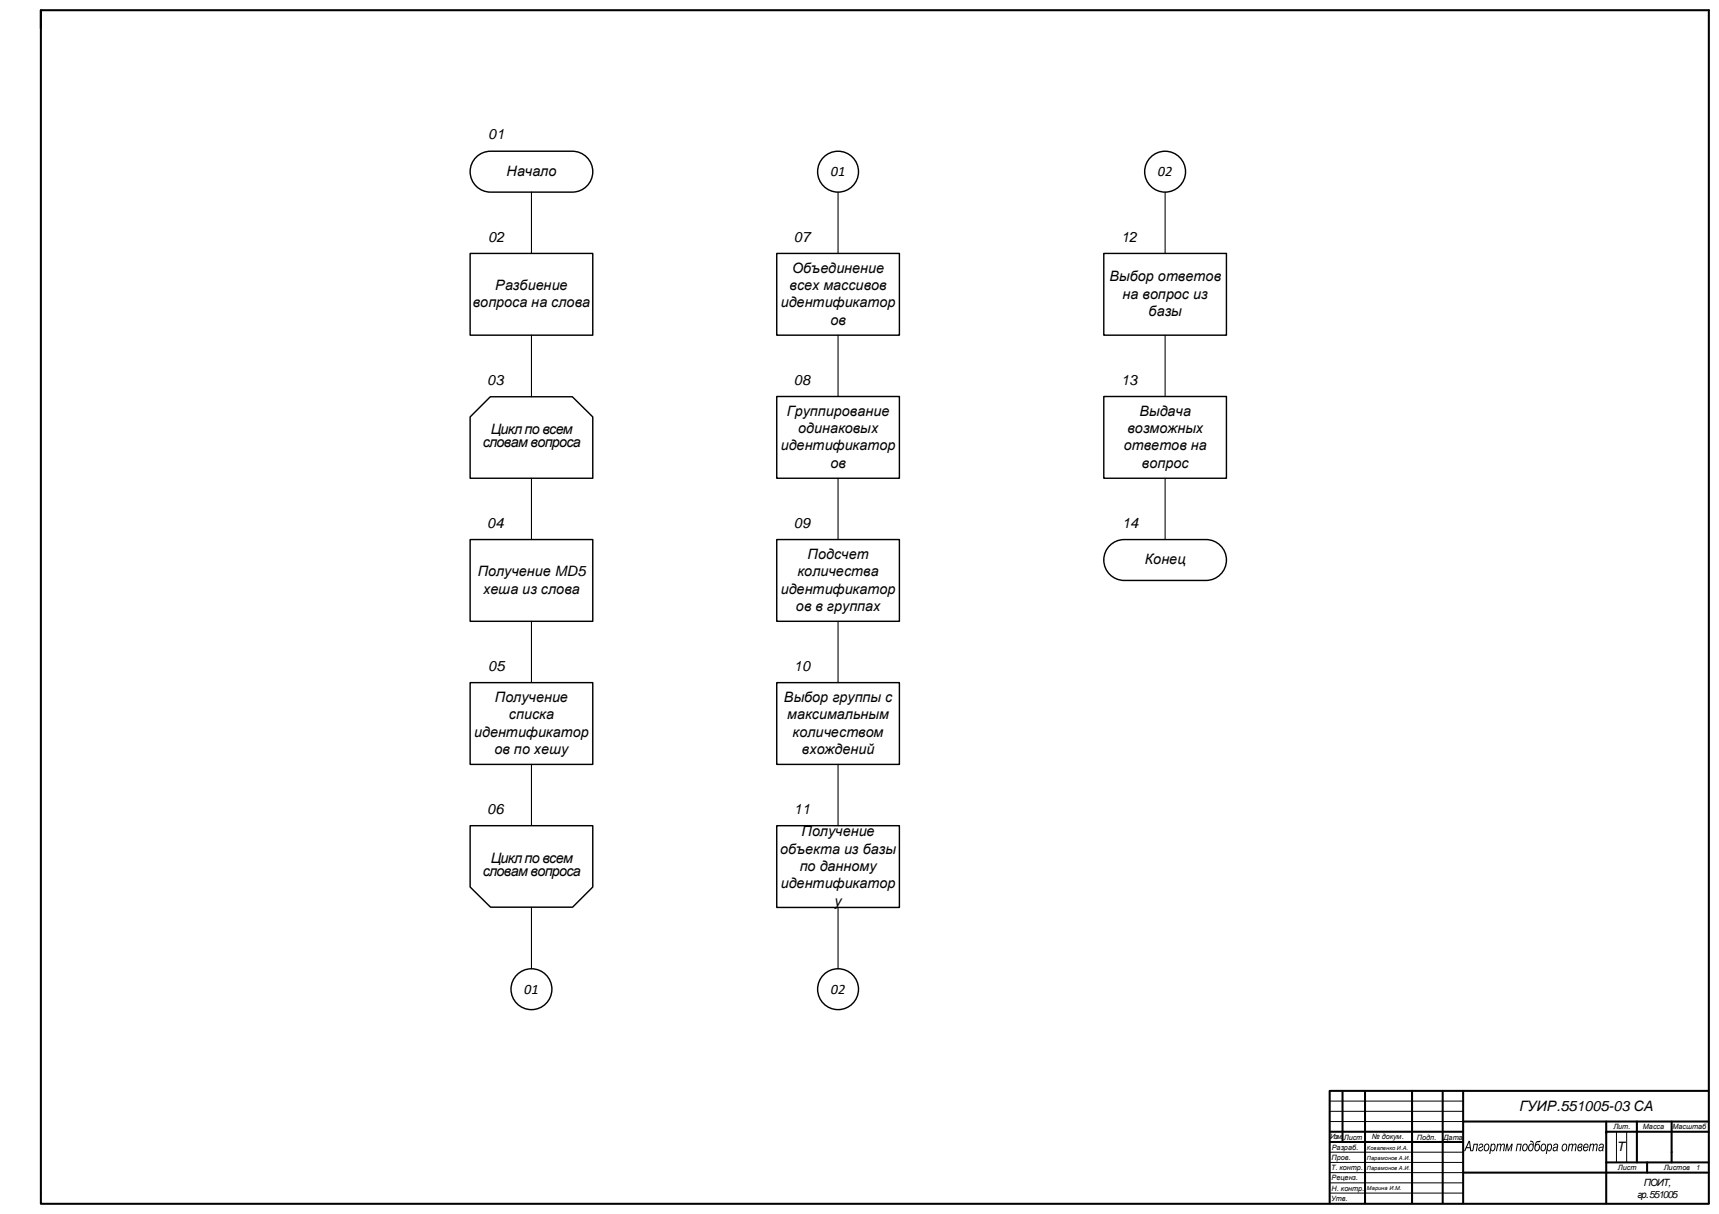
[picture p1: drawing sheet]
<svg xmlns="http://www.w3.org/2000/svg" width="841mm" height="594mm" viewBox="0 0 841 594" stroke-linecap="round" stroke-linejoin="round" font-family="sans-serif">
<path d="M719 558l1 5h-1v-1h-2v1h-1zM719 559l-1 2h1zM721 560h2l-1 3 1-3h-2v3h-1zM724 560a1.2 1.2 0 0 1 2 1 1.2 1.2 0 0 1-2 1 .7 .7 0 0 0 0 1 .7 .7 0 0 0 1-1 1 1 0 0 1 0 1 1 1 0 0 1-2 0 1.7 1.7 0 0 1 2-2v-1h-2zM727 560a1.8 1.8 0 0 1 2 1 1.8 1.8 0 0 1-2 2 1.9 1.9 0 0 1-1-1 1.9 1.9 0 0 1 1-2zM727 560a1.2 1.2 0 0 0-1 2 1.2 1.2 0 0 0 2 0 1.2 1.2 0 0 0 0-1 1.2 1.2 0 0 0-1-1zM729 560h1a1.2 1.2 0 0 1 2 0 1.2 1.2 0 0 1 0 2l-1 1h-2v2zM730 560a1.2 1.2 0 0 0-1 2 1.2 1.2 0 0 0 2 0v-2zM732 560h1h1h1h1v3h-1v-3v1l-1 2v-3l-1 1-1 2zM737 560h1v3l1-3h1l-1 3v-3l-1 3-1-3v3h-1zM742 560h2v3h-1l1-3h-1l-1 3zM745 560a1.8 1.8 0 0 1 3 1 1.8 1.8 0 0 1-2 2 1.9 1.9 0 0 1-2-1 1.9 1.9 0 0 1 1-2zM746 560a1.2 1.2 0 0 0-1 2 1.2 1.2 0 0 0 2 0 1.2 1.2 0 0 0 0-1 1.2 1.2 0 0 0-1-1zM749 558a2.8 2.8 0 0 1 2 3 2.8 2.8 0 0 1-2 2 1.7 1.7 0 0 1-1-2 1.7 1.7 0 0 1 2-1v-1h-1zM749 560l-1 1a1.1 1.1 0 0 0 0 1 1.1 1.1 0 0 0 2 1 1.1 1.1 0 0 0 0-2l-1-1zM752 559l2-1-1 1h-1v1a1.6 1.6 0 0 1 1 2 1.6 1.6 0 0 1-2 1v-2zM752 560l-1 1a1.1 1.1 0 0 0 0 1 1.1 1.1 0 0 0 2 1 1.1 1.1 0 0 0 0-2l-1-1zM754 560a1.8 1.8 0 0 1 3 1 1.8 1.8 0 0 1-2 2 1.9 1.9 0 0 1-2-1 1.9 1.9 0 0 1 1-2zM755 560a1.2 1.2 0 0 0-1 2 1.2 1.2 0 0 0 2 0 1.2 1.2 0 0 0 0-1 1.2 1.2 0 0 0-1-1zM757 560a1.2 1.2 0 0 1 2 0 1.2 1.2 0 0 1 0 2l-1 1h-1v2h-1zM758 560a1.2 1.2 0 0 0-1 2 1.2 1.2 0 0 0 1 0l1-2zM760 560h2v3h-1a1.1 1.1 0 0 1-1 0 1.1 1.1 0 0 1 0-2 1.1 1.1 0 0 1 1 0h1l-1-1-1 1zM760 562a.7 .7 0 0 0 1 1 .7 .7 0 0 0 1 0 .7 .7 0 0 0-1-1zM765 560a1.8 1.8 0 0 1 2 1 1.8 1.8 0 0 1-2 2 1.9 1.9 0 0 1-1-1 1.9 1.9 0 0 1 1-2zM765 560a1.2 1.2 0 0 0-1 2 1.2 1.2 0 0 0 2 0 1.2 1.2 0 0 0 0-1 1.2 1.2 0 0 0-1-1zM768 560h1h1h1v3h-1v-3v1l-1 2v-3l-1 1-1 2zM772 560h2v1a1.2 1.2 0 0 1 0 2 1.2 1.2 0 0 1-2 0 1.2 1.2 0 0 1 0-1zM772 561a1 1 0 0 0 2 0 1 1 0 0 0-2 0zM772 562a1 1 0 0 0 2 0 1 1 0 0 0-2 0zM775 560h1l1 1v1h-2v1l2-1a1.5 1.5 0 0 1-2 1 1.5 1.5 0 0 1 0-2zM775 560v1h2l-1-1zM778 560h1h1h1v3v-3l-1 1-1 2v-3l-1 1v2h-1zM783 560h1h1l-1 3a1.1 1.1 0 0 1-2 0 1.1 1.1 0 0 1 0-2 1.1 1.1 0 0 1 2 0v-1l-2 1zM783 562a.7 .7 0 0 0 0 1 .7 .7 0 0 0 1 0 .7 .7 0 0 0 0-1z" fill="#000"/>
<g fill="none" stroke="#000" stroke-width="1">
<path d="M20 14v-9h816v584M20 5v579M651 534v55M651 534h185M657 534v25M668 534v55M691 534v55M706 534v55M716 534v55M651 554h65M651 559h65M716 549h120"/>
<path d="M786 549v40M786 554h50M801 549v20M818 549v20M716 574h120M786 569h50M806 569v5M20 584v5h816"/>
</g>
<path d="M651 539h65M651 544h65M651 549h65M791 554v15M796 554v15M651 564h65M651 569h65M651 574h65M651 579h65M651 584h65" fill="none" stroke="#000" stroke-width=".49"/>
<path d="M543 267l2-2 4-1h41a10 10 0 0 1 10 10 10 10 0 0 1-10 10h-40a10 10 0 0 1-9-6 10 10 0 0 1 2-11z" fill-rule="evenodd" fill="#fff"/>
<path d="M543 267l2-2 4-1h41a10 10 0 0 1 10 10 10 10 0 0 1-10 10h-40a10 10 0 0 1-9-6 10 10 0 0 1 2-11z" fill="none" stroke="#000" stroke-width=".7"/>
<path d="M233 77l3-2 4-1h40a10 10 0 0 1 10 10 10 10 0 0 1-10 10h-40a10 10 0 0 1-9-6 10 10 0 0 1 2-11z" fill-rule="evenodd" fill="#fff"/>
<path d="M233 77l3-2 4-1h40a10 10 0 0 1 10 10 10 10 0 0 1-10 10h-40a10 10 0 0 1-9-6 10 10 0 0 1 2-11z" fill="none" stroke="#000" stroke-width=".7"/>
<path d="M230 124h60v40h-60z" fill-rule="evenodd" fill="#fff"/>
<path d="M230 124h60v40h-60z" fill="none" stroke="#000" stroke-width=".7"/>
<path d="M230 204l10-10h40l10 10v30h-60z" fill-rule="evenodd" fill="#fff"/>
<path d="M230 204l10-10h40l10 10v30h-60z" fill="none" stroke="#000" stroke-width=".7"/>
<path d="M230 264h60v40h-60z" fill-rule="evenodd" fill="#fff"/>
<path d="M230 264h60v40h-60z" fill="none" stroke="#000" stroke-width=".7"/>
<path d="M230 334h60v40h-60z" fill-rule="evenodd" fill="#fff"/>
<path d="M230 334h60v40h-60z" fill="none" stroke="#000" stroke-width=".7"/>
<path d="M230 404h60v30l-10 10h-40l-10-10z" fill-rule="evenodd" fill="#fff"/>
<path d="M230 404h60v30l-10 10h-40l-10-10z" fill="none" stroke="#000" stroke-width=".7"/>
<circle cx="260" cy="484" r="10" fill="#fff"/>
<circle cx="260" cy="484" r="10" fill="none" stroke="#000" stroke-width=".7"/>
<circle cx="410" cy="84" r="10" fill="#fff"/>
<circle cx="410" cy="84" r="10" fill="none" stroke="#000" stroke-width=".7"/>
<path d="M380 124h60v40h-60z" fill-rule="evenodd" fill="#fff"/>
<path d="M380 124h60v40h-60z" fill="none" stroke="#000" stroke-width=".7"/>
<path d="M380 194h60v40h-60z" fill-rule="evenodd" fill="#fff"/>
<path d="M380 194h60v40h-60z" fill="none" stroke="#000" stroke-width=".7"/>
<path d="M380 264h60v40h-60z" fill-rule="evenodd" fill="#fff"/>
<path d="M380 264h60v40h-60z" fill="none" stroke="#000" stroke-width=".7"/>
<path d="M380 334h60v40h-60z" fill-rule="evenodd" fill="#fff"/>
<path d="M380 334h60v40h-60z" fill="none" stroke="#000" stroke-width=".7"/>
<path d="M380 404h60v40h-60z" fill-rule="evenodd" fill="#fff"/>
<path d="M380 404h60v40h-60z" fill="none" stroke="#000" stroke-width=".7"/>
<circle cx="410" cy="484" r="10" fill="#fff"/>
<circle cx="410" cy="484" r="10" fill="none" stroke="#000" stroke-width=".7"/>
<circle cx="570" cy="84" r="10" fill="#fff"/>
<circle cx="570" cy="84" r="10" fill="none" stroke="#000" stroke-width=".7"/>
<path d="M540 124h60v40h-60z" fill-rule="evenodd" fill="#fff"/>
<path d="M540 124h60v40h-60z" fill="none" stroke="#000" stroke-width=".7"/>
<path d="M540 194h60v40h-60z" fill-rule="evenodd" fill="#fff"/>
<path d="M540 194h60v40h-60z" fill="none" stroke="#000" stroke-width=".7"/>
<g fill="none" stroke="#000" stroke-width=".53">
<path d="M260 94v30M410 94v30M570 94v30M260 164v30M410 164v30M570 164v30M260 234v30M410 234v30M570 234v30M260 304v30M410 304v30M260 374v30"/>
<path d="M410 374v30M260 444v30M410 444v30"/>
</g>
<g fill="#fff">
<path d="M236 61h14v8h-14z" fill-rule="evenodd"/>
<path d="M236 111h14v8h-14z" fill-rule="evenodd"/>
<path d="M235 182h14v7h-14z" fill-rule="evenodd"/>
<path d="M235 251h14v8h-14z" fill-rule="evenodd"/>
<path d="M236 322h14v7h-14z" fill-rule="evenodd"/>
<path d="M235 391h14v8h-14z" fill-rule="evenodd"/>
<path d="M385 111h15v8h-15z" fill-rule="evenodd"/>
<path d="M385 182h15v7h-15z" fill-rule="evenodd"/>
<path d="M385 251h15v8h-15z" fill-rule="evenodd"/>
<path d="M385 322h15v7h-15z" fill-rule="evenodd"/>
<path d="M385 391h15v8h-15z" fill-rule="evenodd"/>
<path d="M545 111h14v8h-14z" fill-rule="evenodd"/>
<path d="M545 182h14v7h-14z" fill-rule="evenodd"/>
<path d="M546 251h14v8h-14z" fill-rule="evenodd"/>
</g>
<g font-size="7">
<text x="239" y="68">01</text>
<text x="248" y="86">Начало</text>
<text x="406" y="86">01</text>
<text x="567" y="86">02</text>
<text x="239" y="118">02</text>
<text x="388" y="118">07</text>
<text x="548" y="118">12</text>
<text x="388" y="133">Объединение</text>
<text x="543" y="138">Выбор ответов</text>
<text x="242" y="142">Разбиение</text>
<text x="386" y="142">всех массивов</text>
<text x="549" y="146">на вопрос из</text>
<text x="231" y="150">вопроса на слова</text>
<text x="382" y="150">идентификатор</text>
<text x="562" y="155">базы</text>
<text x="406" y="159">ов</text>
<text x="238" y="188">03</text>
<text x="388" y="188">08</text>
<text x="548" y="188">13</text>
<text x="385" y="203">Группирование</text>
<text x="557" y="203">Выдача</text>
<text x="240" y="213">Цикл по всем</text>
<text x="390" y="212">одинаковых</text>
<text x="552" y="212">возможных</text>
<text x="236" y="219">словам вопроса</text>
<text x="382" y="220">идентификатор</text>
<text x="550" y="220">ответов на</text>
<text x="406" y="229">ов</text>
<text x="559" y="229">вопрос</text>
<text x="238" y="258">04</text>
<text x="388" y="258">09</text>
<text x="549" y="258">14</text>
<text x="395" y="273">Подсчет</text>
<text x="234" y="282">Получение MD5</text>
<text x="390" y="282">количества</text>
<text x="560" y="276">Конец</text>
<text x="236" y="290">хеша из слова</text>
<text x="382" y="290">идентификатор</text>
<text x="389" y="299">ов в группах</text>
<text x="239" y="328">05</text>
<text x="388" y="328">10</text>
<text x="242" y="343">Получение</text>
<text x="384" y="343">Выбор группы с</text>
<text x="249" y="352">списка</text>
<text x="385" y="352">максимальным</text>
<text x="232" y="360">идентификатор</text>
<text x="388" y="360">количеством</text>
<text x="242" y="369">ов по хешу</text>
<text x="392" y="369">вхождений</text>
<text x="238" y="398">06</text>
<text x="388" y="398">11</text>
<text x="392" y="409">Получение</text>
<text x="382" y="418">объекта из базы</text>
<text x="240" y="422">Цикл по всем</text>
<text x="236" y="429">словам вопроса</text>
<text x="391" y="426">по данному</text>
<text x="382" y="435">идентификатор</text>
<text x="408" y="443">у</text>
<text x="256" y="486">01</text>
<text x="406" y="486">02</text>
<text x="743" y="544">ГУИР.551005-03 СА</text>
</g>
<text font-size="6.3" x="791" y="563">Т</text>
<g font-size="4.9">
<text x="804" y="580">ПОИТ,</text>
<text x="801" y="586">гр.551005</text>
</g>
<g font-size="3.6">
<text x="651" y="557">Изм.</text>
<text x="657" y="558">Лист</text>
<text x="671" y="557">№ докум.</text>
<text x="693" y="558">Подп.</text>
<text x="706" y="558">Дата</text>
<text x="789" y="552">Лит.</text>
<text x="804" y="552">Масса</text>
<text x="818" y="552">Масштаб</text>
<text x="652" y="563">Разраб.</text>
<text x="651" y="568">Пров.</text>
<text x="651" y="573">Т. контр.</text>
<text x="792" y="572">Лист</text>
<text x="814" y="572">Листов</text>
<text x="830" y="572">1</text>
<text x="651" y="578">Реценз.</text>
<text x="651" y="588">Утв.</text>
<text x="651" y="583">Н. контр.</text>
</g>
<g font-size="2.8">
<text x="669" y="563">Коваленко И.А.</text>
<text x="669" y="567">Парамонов А.И.</text>
<text x="669" y="572">Парамонов А.И.</text>
<text x="669" y="582">Марина И.М.</text>
</g>
</svg>
